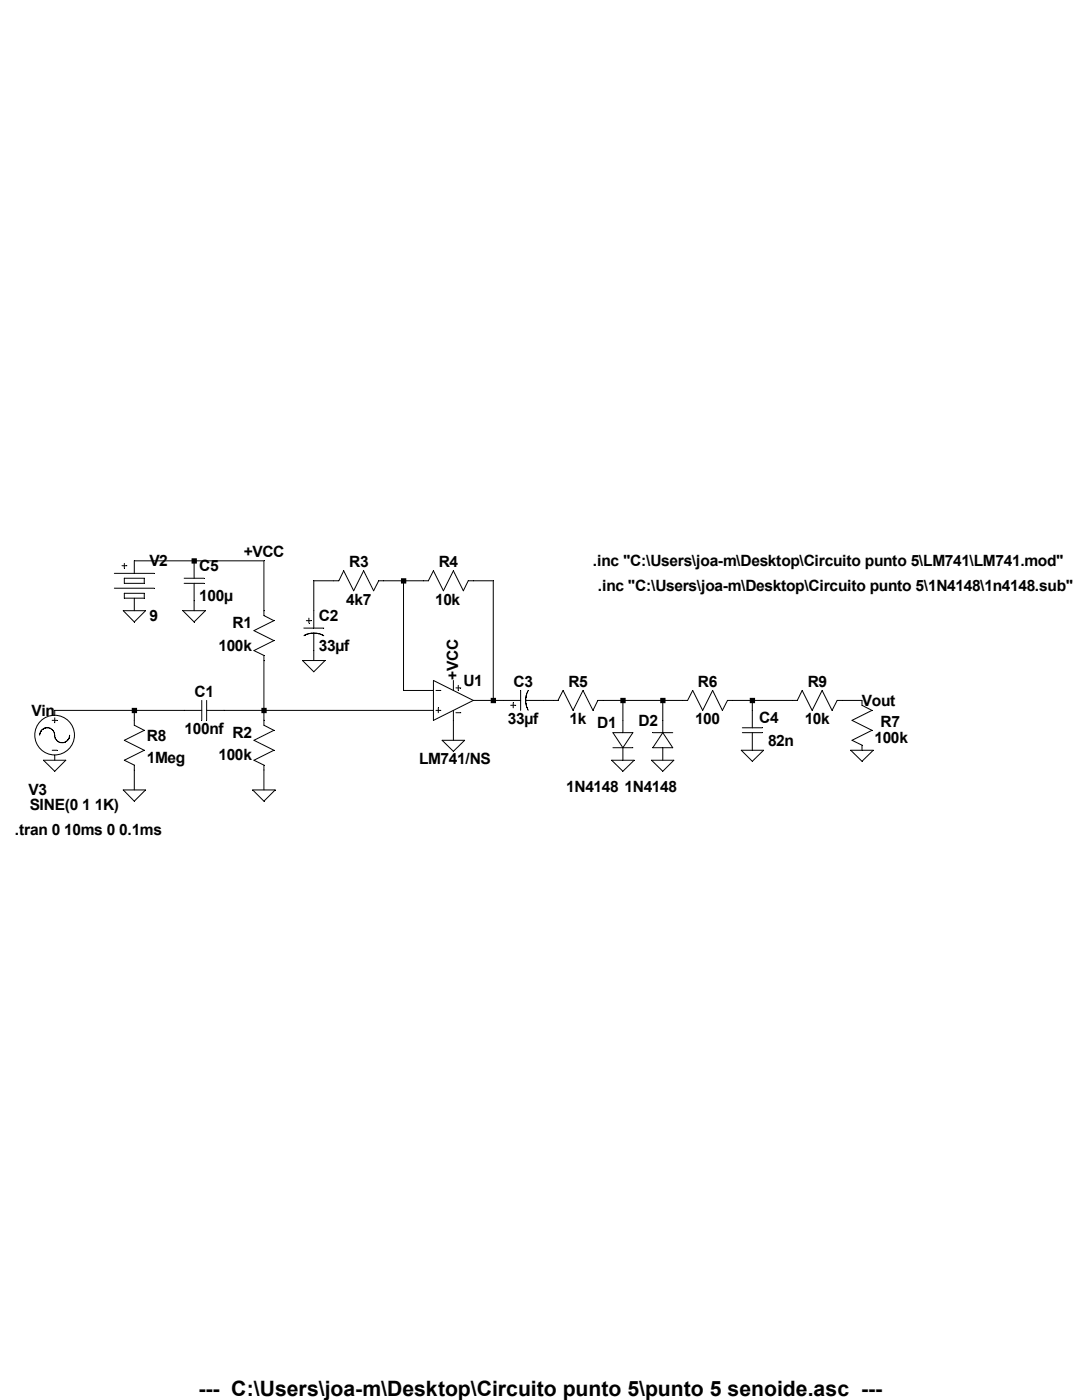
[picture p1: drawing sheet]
<svg xmlns="http://www.w3.org/2000/svg" width="216mm" height="279mm" viewBox="0 0 216 279" stroke-linecap="round" stroke-linejoin="round" font-family="sans-serif">
<g fill="none" stroke="#000" stroke-width=".2">
<path d="M22.8 114.4h8M22.8 117.4h8M24.3 112.9h1M24.8 115.4h4v1h-4zM24.8 118.4h4v1h-4zM24.8 112.4v1M26.8 114.4v-2.5h25.9v11l2 1-4 2 4 1.9-4 2 2 1v13.9l2 1.1-4 1.9 4 2-4 2 2 1v4.9M26.8 119.4v2.5M36.7 115.4h4M36.7 116.4h4M38.7 111.9v3.5M38.7 116.4v5.5"/>
<path d="M80.5 115.9v21.9h6M24.6 121.9h4.4l-2.2 2.2zM36.5 121.9h4.5l-2.3 2.2zM40.3 139.8v4M41.2 139.8v4M60.4 131.8h4.5l-2.3 2.3zM60.6 125.3h4M61.1 123.9h1M61.6 123.4v.9M62.6 125.3v-9.4h5l1-2 2 4 2-4 1.9 4 1.1-2h9.9l1-2 2 4 2-4 2 4 .9-2h5v23.9M62.6 126.3v5.5M62.6 126.3l-1.1 .2-.8 .4"/>
<path d="M62.6 126.3l1.2 .2 .8 .4M86.5 135.8l7.9 4-7.9 4zM87 137.8h1M90.5 135.8v2M91 137.3h.9M91.4 136.8v1M94.4 139.8h9.5M103.9 137.8v4M104.9 139.8h6.4l1.1-2 1.9 4 2-4 2 4 1-2h17.9l1-2 2 4 2-4 1.9 4 1.1-2h13.9l1-2 2 4 1.9-4 2 4 1-2h5v1l2 1-4 2 4 2-4 1.9 2 1v1M105.4 137.8l-.5 1.4v1.3l.5 1.2M124.3 139.8v6.4M132.2 139.8v6.4"/>
<path d="M150.1 139.8v5.4M7.9 146.7a1.52 1.52 0 0 1 1.7-1.5 1.52 1.52 0 0 1 1.3 1.8 1.73 1.73 0 0 0 1.2 1.2 1.51 1.51 0 0 0 1.8-1.3v-.2M8.7 151.7h4.4l-2.2 2.2zM10.4 143.8h1M10.4 149.7h1M10.9 143.3v.9M10.9 150.7v1M24.6 157.6h4.4l-2.2 2.3zM26.8 141.8v2.9l2 1.1-4 1.9 4 2-4 2 2 1v4.9M40.3 141.8h-29.4v.9M41.2 141.8h45.3M50.4 157.6h4.5l-2.2 2.3z"/>
<path d="M87 141.8h1M87.5 141.3v.9M88.2 147.7h4.5l-2.2 2.2zM90.5 141.8v5.9M91 142.2h.9M101.9 140.8h1M102.4 140.3v1M122 151.7h4.5l-2.2 2.2zM122.3 146.2h4l-2 3zM122.3 149.2h4M124.3 149.2v2.5M130 151.7h4.5l-2.3 2.2z"/>
<path d="M130.3 146.2h3.9M132.2 146.2l2 3h-3.9zM132.2 149.2v2.5M147.9 149.7h4.5l-2.3 2.2zM148.1 145.2h4M148.1 146.2h4M150.1 146.2v3.5M169.8 149.7h4.4l-2.2 2.2z"/>
<circle cx="10.9" cy="146.7" r="4"/>
</g>
<path d="M26.3 141.3h1v1h-1zM38.2 111.4h1.1v1.1h-1.1zM52.2 141.3h1v1h-1zM80 115.4h1.1v1.1h-1.1zM97.9 139.3h1.1v1h-1.1zM123.8 139.3h1v1h-1zM131.7 139.3h1.1v1h-1.1zM149.6 139.3h1.1v1h-1.1z" fill-rule="evenodd" fill="#000"/>
<text font-size="4.2" x="39.6" y="278.7">--- C:\Users\joa-m\Desktop\Circuito punto 5\punto 5 senoide.asc ---</text>
<g font-size="3.1">
<text x="29.8" y="113">V2</text>
<text x="39.8" y="114">C5</text>
<text x="48.6" y="111.3">+VCC</text>
<text x="69.7" y="113.2">R3</text>
<text x="87.5" y="113.2">R4</text>
<text x="118.3" y="113">.inc &quot;C:\Users\joa-m\Desktop\Circuito punto 5\LM741\LM741.mod&quot;</text>
<text x="39.8" y="119.9">100µ</text>
<text x="119.3" y="117.9">.inc &quot;C:\Users\joa-m\Desktop\Circuito punto 5\1N4148\1n4148.sub&quot;</text>
<text x="29.8" y="123.9">9</text>
<text x="46.4" y="125.4">R1</text>
<text x="63.6" y="123.9">C2</text>
<text x="69.1" y="120.7">4k7</text>
<text x="86.8" y="120.7">10k</text>
<text x="43.6" y="129.9">100k</text>
<text x="63.6" y="130">33µf</text>
<text x="91.4" y="135.8" transform="rotate(-90 91.4 135.8)">+VCC</text>
<text x="92.5" y="136.9">U1</text>
<text x="102.5" y="137.1">C3</text>
<text x="113.4" y="137.1">R5</text>
<text x="139.3" y="137.1">R6</text>
<text x="161.2" y="137.1">R9</text>
<text x="6.3" y="142.8">Vin</text>
<text x="38.8" y="139.1">C1</text>
<text x="172" y="140.8">Vout</text>
<text x="29.3" y="147.8">R8</text>
<text x="36.8" y="146.5">100nf R2</text>
<text x="101.3" y="144.5">33µf</text>
<text x="113.7" y="144.5">1k D1</text>
<text x="127.4" y="144.8">D2</text>
<text x="138.7" y="144.5">100</text>
<text x="151.5" y="144.3">C4</text>
<text x="153.2" y="148.8">82n</text>
<text x="160.6" y="144.5">10k</text>
<text x="174.5" y="148.3">100k</text>
<text x="175.7" y="145.2">R7</text>
<text x="29.3" y="152.3">1Meg</text>
<text x="43.6" y="151.8">100k</text>
<text x="83.6" y="152.5">LM741/NS</text>
<text x="5.7" y="158.6">V3</text>
<text x="5.9" y="161.6">SINE(0 1 1K)</text>
<text x="113" y="158.1">1N4148</text>
<text x="124.6" y="158">1N4148</text>
<text x="3" y="166.7">.tran 0 10ms 0 0.1ms</text>
</g>
</svg>
